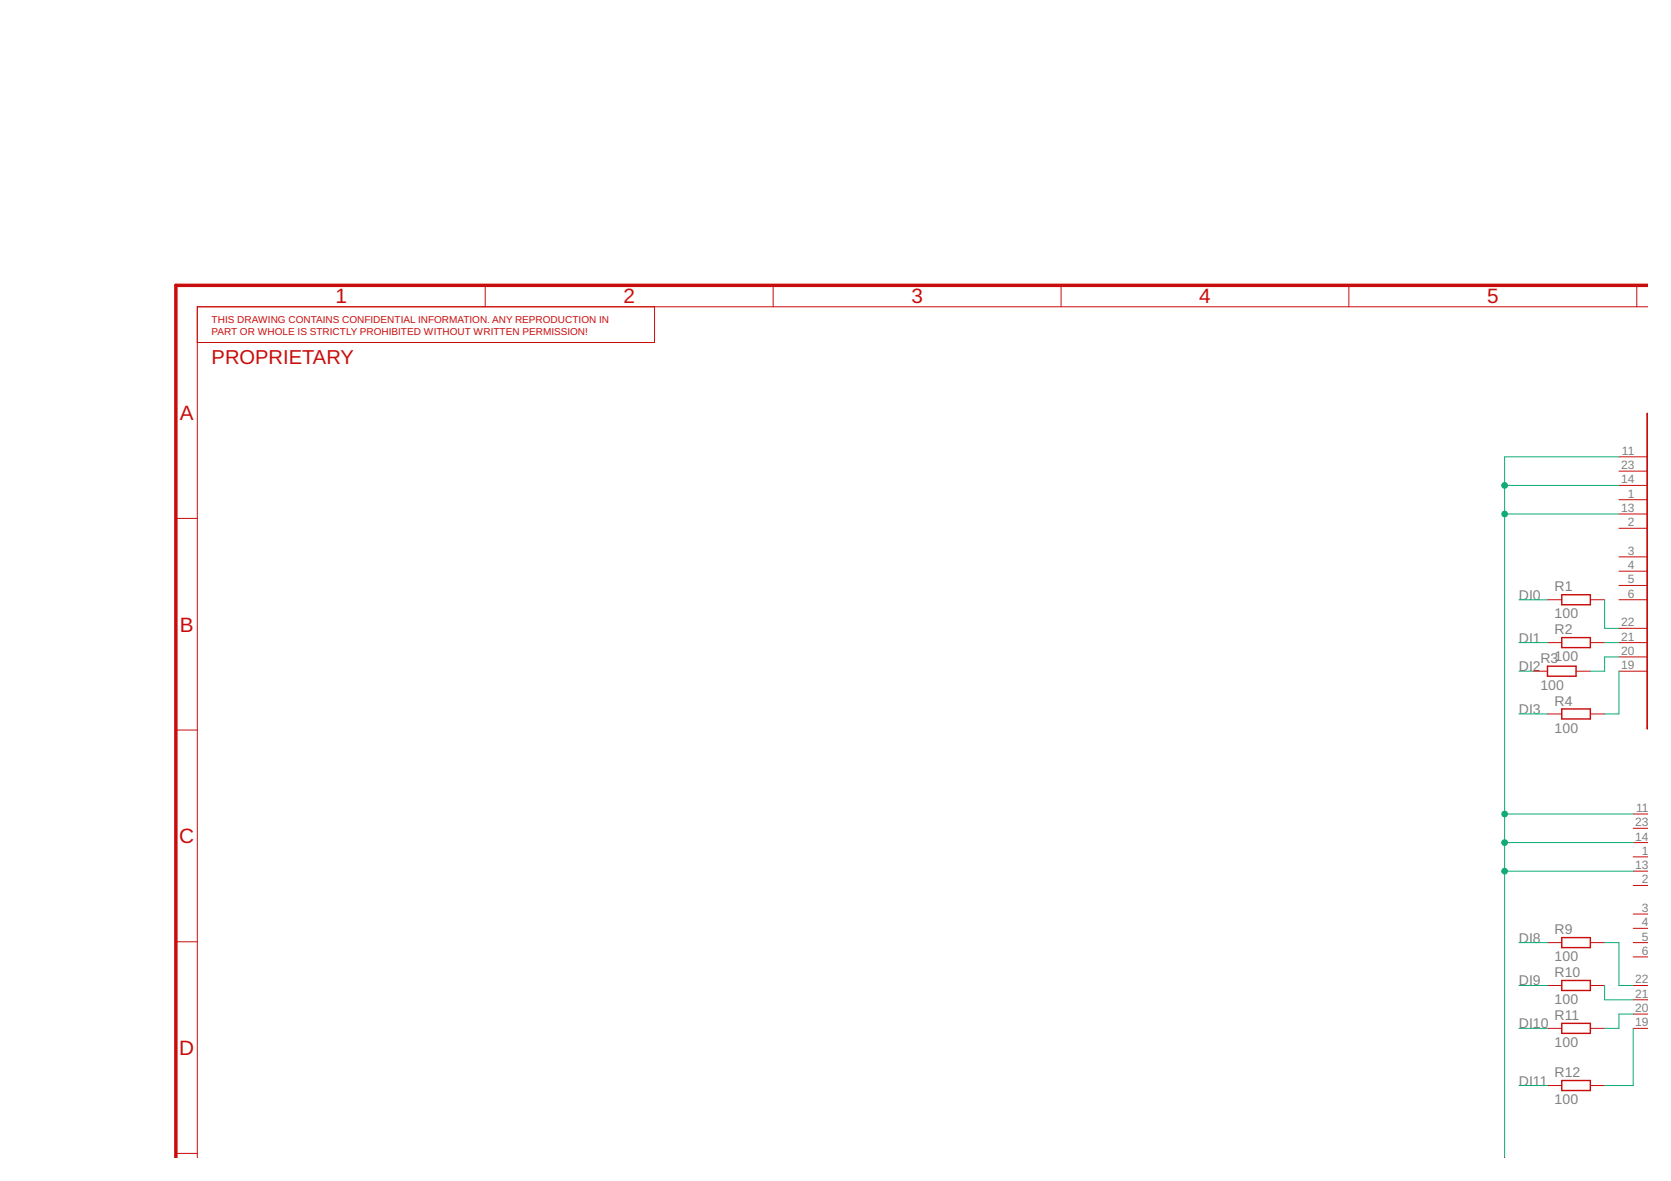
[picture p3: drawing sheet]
<svg xmlns="http://www.w3.org/2000/svg" width="297mm" height="210mm" viewBox="0 0 297 210" stroke-linecap="round" stroke-linejoin="round" font-family="sans-serif">
<path d="M292.9 73.6v55.8" fill="none" stroke="#c90d0c" stroke-width=".42"/>
<g fill="none" stroke="#c90d0c" stroke-width=".18">
<path d="M86.3 50.7v3.8M116.4 54.5v6.4h-81.3M137.4 50.7v3.8M188.6 50.7v3.8M239.8 50.7v3.8M291 50.7v3.8M292.9 54.5h-257.8v151.3M31.3 92.1h3.8M287.8 81.2h5.1M287.8 83.7h5.1M287.8 86.3h5.1M287.8 88.8h5.1"/>
<path d="M287.8 91.4h5.1M287.8 93.9h5.1M287.8 99h5.1M272.5 119.3h2.6M275.1 106.6h2.5M275.1 114.2h2.5M280.2 119.3h2.5M282.7 106.6h2.5M282.7 114.2h2.5M287.8 101.5h5.1M287.8 104.1h5.1M287.8 106.6h5.1"/>
<path d="M287.8 111.7h5.1M287.8 114.2h5.1M287.8 116.8h5.1M287.8 119.3h5.1M31.3 129.8h3.8M275.1 126.9h2.5M282.7 126.9h2.5M290.3 144.7h2.6M290.3 147.2h2.6M290.3 149.8h2.6M290.3 152.3h2.6M290.3 154.8h2.6"/>
<path d="M290.3 157.4h2.6M31.3 167.4h3.8M275.1 167.5h2.5M275.1 175.2h2.5M282.7 167.5h2.5M282.7 175.2h2.5M290.3 162.5h2.6M290.3 165h2.6M290.3 167.5h2.6M290.3 170.1h2.6M290.3 175.2h2.6M290.3 177.7h2.6"/>
<path d="M275.1 182.8h2.5M275.1 192.9h2.5M282.7 182.8h2.5M282.7 192.9h2.5M290.3 180.2h2.6M290.3 182.8h2.6M31.3 205h3.8M267.5 205.6v.2"/>
</g>
<path d="M292.9 50.7h-261.6v155.1" fill="none" stroke="#c90d0c" stroke-width=".61"/>
<path d="M292.9 50.7h-261.6v155.1" fill="none" stroke="#c90d0c" stroke-width=".32"/>
<path d="M275.1 118.4h5.1v1.8h-5.1zM277.6 105.7h5.1v1.8h-5.1zM277.6 113.3h5.1v1.8h-5.1zM277.6 126h5.1v1.8h-5.1zM277.6 166.6h5.1v1.8h-5.1zM277.6 174.3h5.1v1.7h-5.1zM277.6 181.9h5.1v1.8h-5.1zM277.6 192h5.1v1.8h-5.1z" fill="none" stroke="#c90d0c" stroke-width=".25"/>
<g fill="none" stroke="#0dab76" stroke-width=".18">
<path d="M267.5 86.3h20.3M267.5 91.4h20.3M287.8 81.2h-20.3v124.4M270 106.6h5.1M270 114.2h5.1M270 119.3h2.5M285.2 114.2h2.6M285.2 106.6v5.1h2.6M287.8 116.8h-2.6v2.5h-2.5M287.8 119.3v7.6h-2.6M270 126.9h5.1M267.5 144.7h22.8"/>
<path d="M267.5 149.8h22.8M267.5 154.8h22.8M270 167.5h5.1M270 175.2h5.1M285.2 167.5h2.6v7.7h2.5M285.2 175.2v2.5h5.1M270 182.8h5.1M270 192.9h5.1M290.3 180.2h-2.5v2.6h-2.6M290.3 182.8v10.1h-5.1"/>
</g>
<g fill="#0dab76" stroke="#0dab76" stroke-width=".18">
<circle cx="267.5" cy="149.8" r=".51"/>
<circle cx="267.5" cy="154.8" r=".51"/>
<circle cx="267.5" cy="144.7" r=".51"/>
<circle cx="267.5" cy="86.3" r=".51"/>
<circle cx="267.5" cy="91.4" r=".51"/>
</g>
<g font-size="3.7" fill="#c90d0c">
<text x="59.7" y="53.9">1</text>
<text x="110.8" y="53.9">2</text>
<text x="162" y="53.9">3</text>
<text x="213.2" y="53.9">4</text>
<text x="264.4" y="53.9">5</text>
<text x="31.9" y="74.6">A</text>
<text x="31.9" y="112.2">B</text>
<text x="31.8" y="149.9">C</text>
<text x="31.8" y="187.5">D</text>
</g>
<text font-size="3.6" fill="#c90d0c" x="37.6" y="64.7">PROPRIETARY</text>
<g font-size="2.5" fill="#808080">
<text x="270" y="106.6">DI0</text>
<text x="276.4" y="105.1">R1</text>
<text x="276.4" y="109.9">100</text>
<text x="276.4" y="112.7">R2</text>
<text x="270" y="114.2">DI1</text>
<text x="270" y="119.3">DI2</text>
<text x="273.8" y="117.8">R3100</text>
<text x="273.8" y="122.6">100</text>
<text x="276.4" y="125.4">R4</text>
<text x="270" y="126.9">DI3</text>
<text x="276.4" y="130.2">100</text>
<text x="270" y="167.5">DI8</text>
<text x="276.4" y="166">R9</text>
<text x="276.4" y="170.8">100</text>
<text x="276.4" y="173.7">R10</text>
<text x="270" y="175.2">DI9</text>
<text x="276.4" y="178.5">100</text>
<text x="270" y="182.8">DI10</text>
<text x="276.4" y="181.3">R11</text>
<text x="276.4" y="186.1">100</text>
<text x="276.4" y="191.4">R12</text>
<text x="270" y="192.9">DI11</text>
<text x="276.4" y="196.2">100</text>
</g>
<g font-size="2.1" fill="#808080">
<text x="288.2" y="83.4">23</text>
<text x="288.3" y="80.8">11</text>
<text x="288.2" y="85.9">14</text>
<text x="289.3" y="88.5">1</text>
<text x="288.2" y="91">13</text>
<text x="289.3" y="93.5">2</text>
<text x="289.3" y="98.6">3</text>
<text x="289.3" y="101.2">4</text>
<text x="289.3" y="103.7">5</text>
<text x="289.3" y="106.2">6</text>
<text x="288.2" y="111.3">22</text>
<text x="288.2" y="113.9">21</text>
<text x="288.2" y="116.4">20</text>
<text x="288.2" y="118.9">19</text>
<text x="290.7" y="146.9">23</text>
<text x="290.7" y="149.4">14</text>
<text x="290.8" y="144.3">11</text>
<text x="290.7" y="154.5">13</text>
<text x="291.9" y="151.9">1</text>
<text x="291.9" y="157">2</text>
<text x="291.9" y="162.1">3</text>
<text x="291.9" y="164.6">4</text>
<text x="291.9" y="167.2">5</text>
<text x="291.9" y="169.7">6</text>
<text x="290.7" y="174.8">22</text>
<text x="290.7" y="177.3">21</text>
<text x="290.7" y="179.9">20</text>
<text x="290.7" y="182.4">19</text>
</g>
<g font-size="1.8" fill="#c90d0c">
<text x="37.6" y="57.3">THIS DRAWING CONTAINS CONFIDENTIAL INFORMATION. ANY REPRODUCTION IN</text>
<text x="37.6" y="59.6">PART OR WHOLE IS STRICTLY PROHIBITED WITHOUT WRITTEN PERMISSION!</text>
</g>
</svg>
